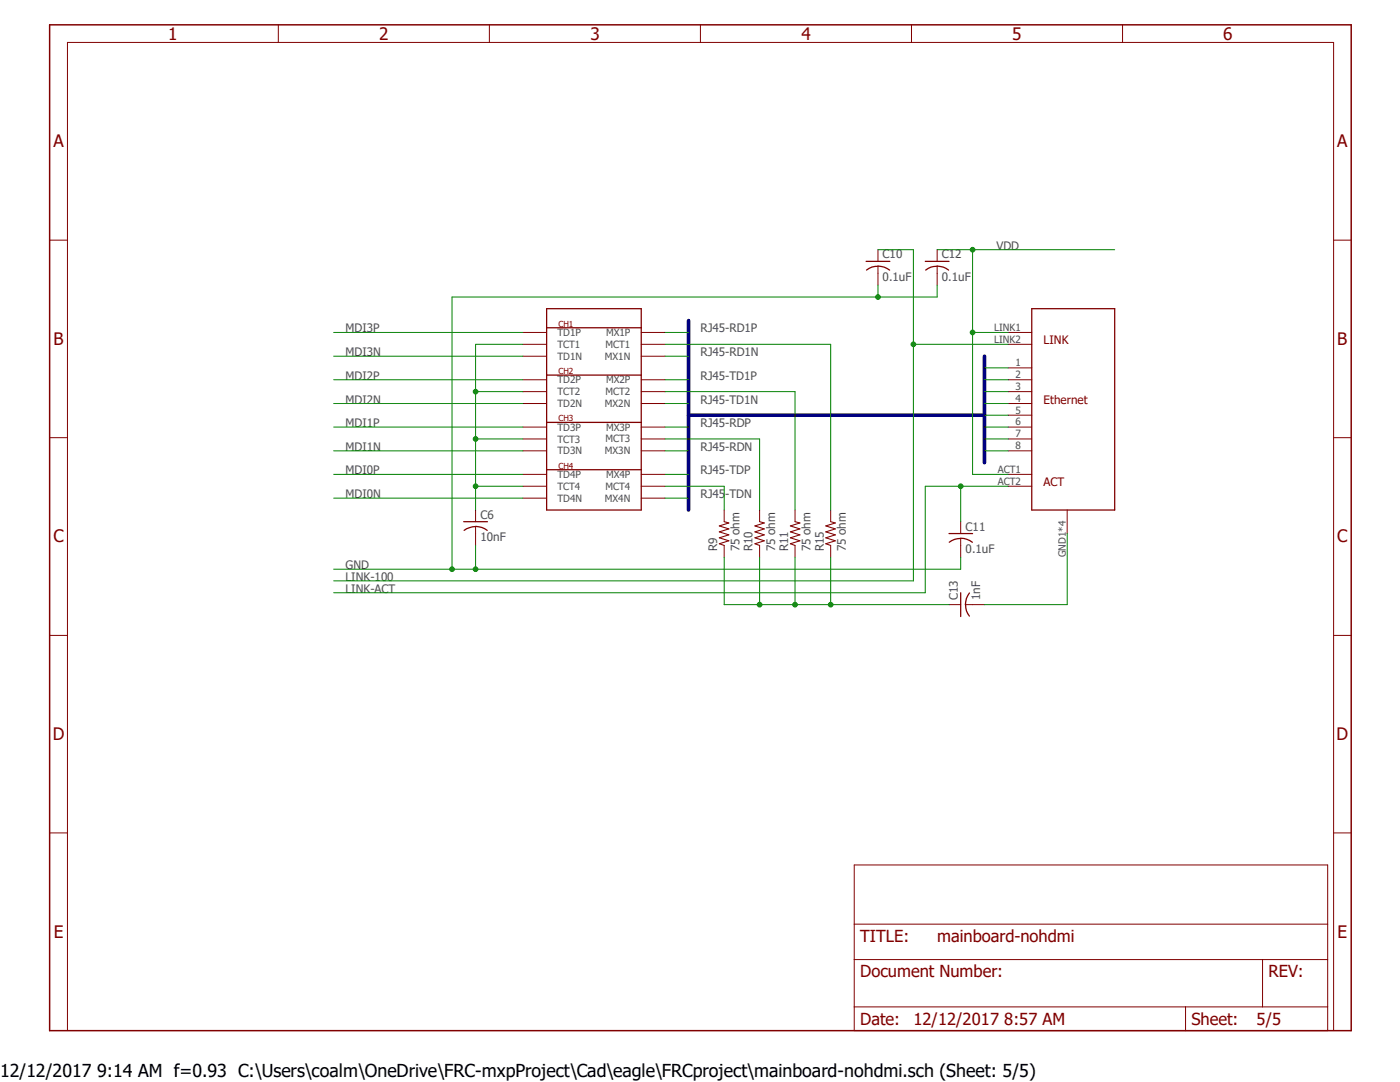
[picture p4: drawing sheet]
<svg xmlns="http://www.w3.org/2000/svg" width="279mm" height="216mm" viewBox="0 0 279 216" stroke-linecap="round" stroke-linejoin="round" font-family="sans-serif">
<path d="M9.4 4.7l260.6 201.5M270 4.7l-260.6 201.5" fill="none" stroke="#fff" stroke-width=".2"/>
<path d="M9.9 5h259.8v200.7h-259.8z" fill="none" stroke="#800000" stroke-width=".3"/>
<g fill="none" stroke="#800000" stroke-width=".2">
<path d="M55.5 5v3.5M97.7 5v3.5M139.8 5v3.5M181.9 5v3.5M224 5v3.5M9.9 47.9h3.6M175.2 49.8v2.4M175.2 53.1v3.8M187 49.8v2.4M187 53.1v3.8M266.1 47.9h3.6M104.4 66.3h4.7"/>
<path d="M104.4 68.7h4.7M104.4 71.1h4.7M104.4 75.8h4.7M104.4 78.1h4.7M128 66.3h4.7M128 68.7h4.7M128 71.1h4.7M128 75.8h4.7M128 78.1h4.7M201.2 66.3h4.7M201.2 68.7h4.7M201.2 75.8h4.7"/>
<path d="M201.2 78.1h4.7M201.2 73.4h4.7M9.9 87.3h3.6M104.4 80.5h4.7M104.4 85.2h4.7M104.4 87.6h4.7M104.4 90h4.7M104.4 94.7h4.7M104.4 97h4.7M104.4 99.4h4.7M128 80.5h4.7M128 85.2h4.7"/>
<path d="M128 87.6h4.7M128 90h4.7M128 94.7h4.7M128 97h4.7M128 99.4h4.7M201.2 80.5h4.7M201.2 85.2h4.7M201.2 87.6h4.7M201.2 90h4.7M201.2 94.7h4.7M201.2 97h4.7M201.2 82.8h4.7"/>
<path d="M266.1 87.3h3.6M94.9 101.8v2.3M94.9 105.1v3.7M144.5 101.8v2.3M144.5 108.8v2.4M151.6 101.8v2.3M151.6 108.8v2.4M158.7 101.8v2.3M158.7 108.8v2.4M165.8 101.8v2.3M165.8 108.8v2.4M191.7 104.1v2.4"/>
<path d="M191.7 107.4v3.8M213 101.8v4.7M9.9 126.8h3.6M189.4 120.6h2.3M192.7 120.6h3.8M266.1 126.8h3.6M9.9 166.2h3.6M170.5 172.6h94.5v33.1h-94.5zM266.1 166.2h3.6M170.5 191.5h94.5M170.5 184.4h94.5M252 191.5v9.4"/>
<path d="M13.5 205.7v-197.2h252.6v197.2M170.5 200.9h94.5M236.6 200.9v4.8"/>
</g>
<g fill="none" stroke="#800000" stroke-width=".25">
<path d="M172.8 52.2h4.8M175.2 53.1a3.9 3.9 0 0 1 2.3 .8M175.2 53.1a3.3 3.3 0 0 0-2.3 .8M184.7 52.2h4.7M187 53.1a3.6 3.6 0 0 1 2.3 .8M187 53.1a3.3 3.3 0 0 0-2.3 .8M109.1 61.6h18.9v40.2h-18.9zM109.1 74.8h18.9M109.1 65.4h18.9M205.9 61.6h16.6v40.2h-16.6zM109.1 93.7h18.9M109.1 84.3h18.9"/>
<path d="M92.5 104.1h4.8M94.9 105a3.9 3.9 0 0 1 2.3 .8M94.9 105.1a4.3 4.3 0 0 0-2.3 .7M189.4 106.5h4.7M189.4 108.2a3.7 3.7 0 0 1 4.7 0M191.7 118.3v4.7M193.5 118.3a3.9 3.9 0 0 0-.8 2.3M192.7 120.6a3.3 3.3 0 0 0 .8 2.3"/>
</g>
<path d="M144.5 104.1l1 .3-1.9 .5 1.9 .6-1.9 .6 1.9 .6-1.9 .6 1.9 .6-1.9 .6 .9 .3M151.6 104.1l.9 .3-1.8 .5 1.8 .6-1.8 .6 1.8 .6-1.8 .6 1.8 .6-1.8 .6 .9 .3M158.7 104.1l.9 .3-1.9 .5 1.9 .6-1.9 .6 1.9 .6-1.9 .6 1.9 .6-1.9 .6 1 .3M165.8 104.1l.9 .3-1.9 .5 1.9 .6-1.9 .6 1.9 .6-1.9 .6 1.9 .6-1.9 .6 1 .3" fill="none" stroke="#800000" stroke-width=".21"/>
<path d="M137.4 64v37.8M196.5 71.1v21.2M137.4 82.8h59.1" fill="none" stroke="#000080" stroke-width=".72"/>
<path d="M94.9 108.8v4.8h-28.3" fill="none" stroke="#008000" stroke-width=".2"/>
<circle cx="94.9" cy="113.6" r=".46" fill="#008000"/>
<g fill="none" stroke="#008000" stroke-width=".2">
<path d="M175.2 56.9v2.4M187 56.9v2.4h-96.8"/>
<circle cx="94.9" cy="113.6" r=".46"/>
</g>
<circle cx="175.2" cy="59.3" r=".46" fill="#008000"/>
<g fill="none" stroke="#008000" stroke-width=".2">
<path d="M90.2 59.3v54.3"/>
<circle cx="175.2" cy="59.3" r=".46"/>
</g>
<circle cx="90.2" cy="113.6" r=".46" fill="#008000"/>
<g fill="none" stroke="#008000" stroke-width=".2">
<path d="M187 49.8h35.5M194.1 49.8v16.5h7.1M191.7 111.2v2.4h-96.8"/>
<circle cx="90.2" cy="113.6" r=".46"/>
</g>
<circle cx="194.1" cy="49.8" r=".46" fill="#008000"/>
<g fill="none" stroke="#008000" stroke-width=".2">
<path d="M194.1 66.3v28.4h4.7"/>
<circle cx="194.1" cy="49.8" r=".46"/>
</g>
<circle cx="194.1" cy="66.3" r=".46" fill="#008000"/>
<g fill="none" stroke="#008000" stroke-width=".2">
<path d="M198.8 94.7h2.4M191.7 104.1v-7.1h-7v21.3"/>
<circle cx="194.1" cy="66.3" r=".46"/>
</g>
<circle cx="191.7" cy="97" r=".46" fill="#008000"/>
<g fill="none" stroke="#008000" stroke-width=".2">
<path d="M175.2 49.8h7.1v66.1M182.3 68.7h18.9M191.7 97h9.5M66.6 118.3h118.1"/>
<circle cx="191.7" cy="97" r=".46"/>
</g>
<circle cx="182.3" cy="68.7" r=".46" fill="#008000"/>
<g fill="none" stroke="#008000" stroke-width=".2">
<path d="M132.7 78.1h26v23.7M132.7 68.7h33.1v33.1M132.7 97h11.8v4.8M132.7 87.6h18.9v14.2M66.6 115.9h115.7M144.5 111.2v9.4h44.9M165.8 111.2v9.4"/>
<circle cx="182.3" cy="68.7" r=".46"/>
</g>
<circle cx="165.8" cy="120.7" r=".46" fill="#008000"/>
<g fill="none" stroke="#008000" stroke-width=".2">
<path d="M158.7 111.2v9.4"/>
<circle cx="165.8" cy="120.7" r=".46"/>
</g>
<circle cx="158.7" cy="120.7" r=".46" fill="#008000"/>
<g fill="none" stroke="#008000" stroke-width=".2">
<path d="M151.6 111.2v9.4"/>
<circle cx="158.7" cy="120.7" r=".46"/>
</g>
<circle cx="151.6" cy="120.6" r=".46" fill="#008000"/>
<g fill="none" stroke="#008000" stroke-width=".2">
<path d="M66.6 75.8h37.8M66.6 66.3h37.8M66.6 71.1h37.8M94.9 78.1h9.5M104.4 68.7h-9.5v28.3M132.7 75.8h4.7M132.7 66.3h4.7M132.7 71.1h4.7M196.5 75.8h4.7M196.5 78.1h4.7M196.5 73.4h4.7M66.6 80.5h37.8"/>
<path d="M132.7 80.5h4.7M132.7 85.2h4.7M132.7 90h4.7M132.7 94.7h4.7M132.7 99.4h4.7M196.5 80.5h4.7M196.5 85.2h4.7M196.5 82.8h4.7M196.5 90h4.7M196.5 87.6h4.7M213 106.5v14.1h-16.5"/>
<circle cx="151.6" cy="120.6" r=".46"/>
</g>
<circle cx="94.9" cy="78.1" r=".46" fill="#008000"/>
<g fill="none" stroke="#008000" stroke-width=".2">
<path d="M94.9 87.6h9.5"/>
<circle cx="94.9" cy="78.1" r=".46"/>
</g>
<circle cx="94.9" cy="87.6" r=".46" fill="#008000"/>
<g fill="none" stroke="#008000" stroke-width=".2">
<path d="M104.4 97h-9.5v4.8"/>
<circle cx="94.9" cy="87.6" r=".46"/>
</g>
<circle cx="94.9" cy="97" r=".46" fill="#008000"/>
<g fill="none" stroke="#008000" stroke-width=".2">
<path d="M66.6 99.4h37.8M66.6 94.7h37.8M66.6 85.2h37.8M66.6 90h37.8"/>
<circle cx="94.9" cy="97" r=".46"/>
</g>
<text font-size="3.6" x="0" y="214.9">12/12/2017 9:14 AM f=0.93 C:\Users\coalm\OneDrive\FRC-mxpProject\Cad\eagle\FRCproject\mainboard-nohdmi.sch (Sheet: 5/5)</text>
<g font-size="3.4" fill="#800000">
<text x="33.6" y="7.9">1</text>
<text x="75.7" y="7.9">2</text>
<text x="117.8" y="7.9">3</text>
<text x="159.9" y="7.9">4</text>
<text x="202" y="7.9">5</text>
<text x="244.1" y="7.9">6</text>
<text x="10.7" y="29.4">A</text>
<text x="266.9" y="29.4">A</text>
<text x="10.7" y="68.8">B</text>
<text x="266.9" y="68.8">B</text>
<text x="10.7" y="108.2">C</text>
<text x="266.9" y="108.2">C</text>
<text x="10.5" y="147.7">D</text>
<text x="266.7" y="147.7">D</text>
<text x="10.8" y="187.1">E</text>
<text x="267" y="187.1">E</text>
</g>
<g font-size="3.3" fill="#800000">
<text x="171.7" y="188">TITLE:</text>
<text x="187" y="188">mainboard-nohdmi</text>
<text x="171.7" y="195">Document Number:</text>
<text x="253.2" y="195">REV:</text>
<text x="171.7" y="204.5">Date:</text>
<text x="182.3" y="204.5">12/12/2017 8:57 AM</text>
<text x="237.8" y="204.5">Sheet:</text>
<text x="250.8" y="204.5">5/5</text>
</g>
<g font-size="2.3" fill="#505050">
<text x="176.2" y="51.6">C10</text>
<text x="188" y="51.6">C12</text>
<text x="198.8" y="49.8">VDD</text>
<text x="176.2" y="56.1">0.1uF</text>
<text x="188" y="56.1">0.1uF</text>
<text x="69" y="66.3">MDI3P</text>
<text x="69" y="71.1">MDI3N</text>
<text x="139.8" y="71.1">RJ45-RD1N</text>
<text x="139.8" y="66.3">RJ45-RD1P</text>
<text x="69" y="75.8">MDI2P</text>
<text x="139.8" y="75.8">RJ45-TD1P</text>
<text x="69" y="80.5">MDI2N</text>
<text x="139.8" y="80.5">RJ45-TD1N</text>
<text x="69" y="85.2">MDI1P</text>
<text x="69" y="90">MDI1N</text>
<text x="139.8" y="85.2">RJ45-RDP</text>
<text x="139.8" y="90">RJ45-RDN</text>
<text x="69" y="94.7">MDI0P</text>
<text x="139.8" y="94.7">RJ45-TDP</text>
<text x="69" y="99.4">MDI0N</text>
<text x="139.8" y="99.4">RJ45-TDN</text>
<text x="95.9" y="103.5">C6</text>
<text x="192.7" y="105.9">C11</text>
<text x="69" y="113.6">GND</text>
<text x="95.9" y="108">10nF</text>
<text x="143.1" y="110" transform="rotate(-90 143.1 110)">R9</text>
<text x="147.6" y="110" transform="rotate(-90 147.6 110)">75 ohm</text>
<text x="150.2" y="110" transform="rotate(-90 150.2 110)">R10</text>
<text x="154.7" y="110" transform="rotate(-90 154.7 110)">75 ohm</text>
<text x="157.3" y="110" transform="rotate(-90 157.3 110)">R11</text>
<text x="161.8" y="110" transform="rotate(-90 161.8 110)">75 ohm</text>
<text x="164.4" y="110" transform="rotate(-90 164.4 110)">R15</text>
<text x="168.8" y="110" transform="rotate(-90 168.8 110)">75 ohm</text>
<text x="192.7" y="110.4">0.1uF</text>
<text x="69" y="118.3">LINK-ACT</text>
<text x="69" y="115.9">LINK-100</text>
<text x="191.1" y="119.7" transform="rotate(-90 191.1 119.7)">C13</text>
<text x="195.6" y="119.7" transform="rotate(-90 195.6 119.7)">1nF</text>
</g>
<g font-size="2.3" fill="#800000">
<text x="208.3" y="68.7">LINK</text>
<text x="208.3" y="80.5">Ethernet</text>
<text x="208.3" y="97">ACT</text>
</g>
<g font-size="2" fill="#505050">
<text x="198.4" y="66">LINK1</text>
<text x="111.3" y="67.1">TD1P</text>
<text x="111.3" y="69.4">TCT1</text>
<text x="111.3" y="71.8">TD1N</text>
<text x="120.7" y="71.8">MX1N</text>
<text x="120.9" y="69.4">MCT1</text>
<text x="120.9" y="67">MX1P</text>
<text x="198.4" y="68.4">LINK2</text>
<text x="111.3" y="76.5">TD2P</text>
<text x="120.9" y="76.5">MX2P</text>
<text x="202.6" y="73.1">1</text>
<text x="202.6" y="75.4">2</text>
<text x="202.6" y="77.8">3</text>
<text x="111.3" y="78.9">TCT2</text>
<text x="111.3" y="81.2">TD2N</text>
<text x="120.7" y="81.2">MX2N</text>
<text x="120.9" y="78.8">MCT2</text>
<text x="202.6" y="80.2">4</text>
<text x="202.6" y="82.5">5</text>
<text x="111.3" y="85.9">TD3P</text>
<text x="111.3" y="88.3">TCT3</text>
<text x="120.9" y="88.3">MCT3</text>
<text x="120.9" y="85.9">MX3P</text>
<text x="202.6" y="84.9">6</text>
<text x="202.6" y="87.2">7</text>
<text x="202.6" y="89.6">8</text>
<text x="111.3" y="90.7">TD3N</text>
<text x="111.3" y="95.4">TD4P</text>
<text x="120.7" y="90.6">MX3N</text>
<text x="120.9" y="95.4">MX4P</text>
<text x="199.1" y="94.4">ACT1</text>
<text x="111.3" y="97.7">TCT4</text>
<text x="111.3" y="100.1">TD4N</text>
<text x="120.7" y="100.1">MX4N</text>
<text x="120.9" y="97.7">MCT4</text>
<text x="199.1" y="96.7">ACT2</text>
<text x="212.7" y="111.2" transform="rotate(-90 212.7 111.2)">GND1*4</text>
</g>
<g font-size="1.7" fill="#800000">
<text x="111.5" y="65.2">CH1</text>
<text x="111.5" y="74.6">CH2</text>
<text x="111.5" y="84">CH3</text>
<text x="111.5" y="93.5">CH4</text>
</g>
</svg>
